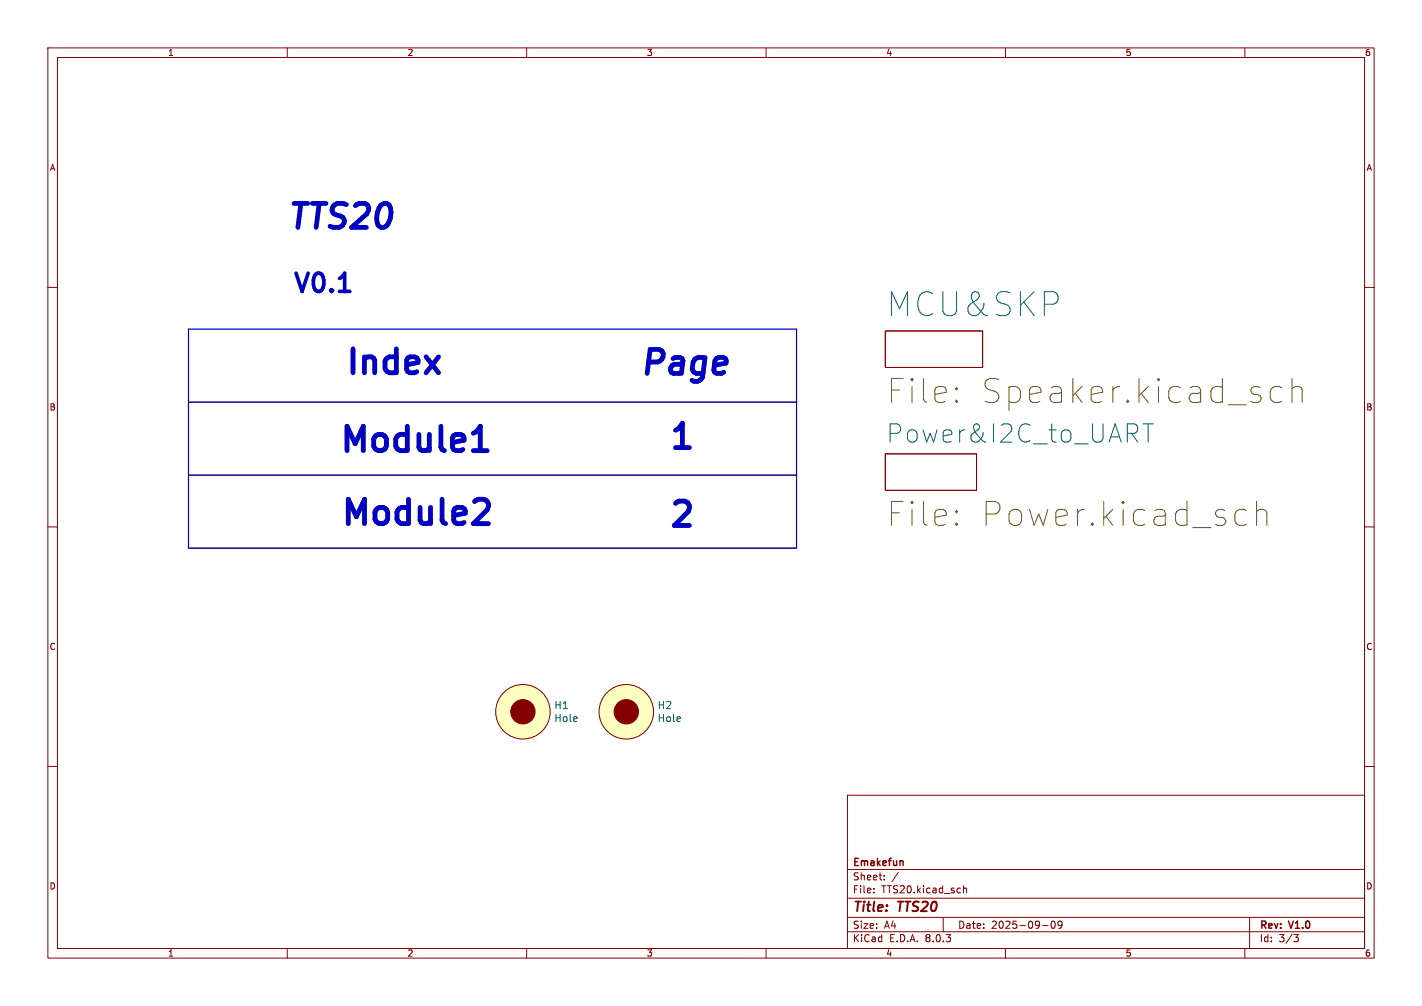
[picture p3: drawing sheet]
<svg xmlns="http://www.w3.org/2000/svg" width="297mm" height="210mm" viewBox="0 0 297 210" stroke-linecap="round" stroke-linejoin="round" font-family="sans-serif">
<g fill="none" stroke="#840000" stroke-width=".21">
<path d="M10 10h277v190h-277zM12 12h273v186h-273zM60 10v2M110 10v2M160 10v2M210 10v2M260 10v2M10 60h2M285 60h2M184.9 69.1h20.3v7.6h-20.3zM184.9 94.7h19.1v7.7h-19.1zM10 110h2"/>
<path d="M285 110h2M10 160h2M285 160h2M177 166h108v32h-108zM60 198v2M110 198v2M160 198v2M177 194.5h108M177 191.5h108M177 187.5h108M177 181.5h108M182.5 186.3v.1"/>
<path d="M182.5 185.5v.1M184.7 183.6v.1M184.7 182.8v.1M187.6 182.1l-1.3 2M197 191.5v3M201.2 184.9v1.5M201.2 185.5l.3-.1 .3 .1 .1 .9M210 198v2M217.7 193.2h1.2M219.7 192.4l.2-.1a.8 .8 0 0 1 .5 .7 .8 .8 0 0 1-.5 .8l-.2-.1-.2-.5zM221.8 192.9l-.3 .3h-.3l-.2-.3 .1-.5 .4-.1 .2 .1a.99 .99 0 0 1-.3 1.4h-.3M260 198v2"/>
<path d="M261 191.5v6.5M270.2 195.1h1l-.5 .6 .4 .1 .1 .5-.3 .3h-.4"/>
<circle cx="109.2" cy="148.6" r="5.7"/>
<circle cx="130.8" cy="148.6" r="5.7"/>
</g>
<path d="M188.6 179.8v.9" fill="none" stroke="#840000" stroke-width=".3"/>
<path d="M238.7 88.5h2.2M239.8 88.5v3.8" fill="none" stroke="#006464" stroke-width=".21"/>
<path d="M269.8 79v5M199.8 83.5l.2 .3-.2 .2M199.8 80.9l.2 .3-.2 .2M267.7 80.9l-.5-.2h-.9l-.5 .2-.5 .7v1.5l.5 .7 .5 .2h.9l.5-.2M269.8 81.2a1.24 1.24 0 0 1 2.2 .2v2.6M199.8 109.2l.2 .2-.2 .3M199.8 106.6l.2 .2-.2 .3M258.4 109.4l.5 .3h.9l.5-.3M258.4 106.6l.5-.3h.9l.5 .3M262.5 106.8a1.24 1.24 0 0 1 2.1 .3v2.6M262.5 104.7v5" fill="none" stroke="#725600" stroke-width=".21"/>
<g fill="#ffffc2" stroke="#ffffc2" stroke-width=".21">
<circle cx="109.2" cy="148.6" r="5.7"/>
<circle cx="130.8" cy="148.6" r="5.7"/>
</g>
<g fill="#840000" stroke="#840000" stroke-width=".21">
<circle cx="109.2" cy="148.6" r="2.54"/>
<circle cx="130.8" cy="148.6" r="2.54"/>
</g>
<path d="M70.9 60.8h2.2" fill="none" stroke="#0000c2" stroke-width=".76"/>
<path d="M98.9 94.1h2.9M101.5 104.5a1.38 1.38 0 0 1 .3 1.9l-2.9 2.9h3.1" fill="none" stroke="#0000c2" stroke-width="1"/>
<path d="M39.4 114.3v-45.6h127v45.6" fill="none" stroke="#0000c2" stroke-width=".25"/>
<path d="M39.4 99.2h127M39.4 83.9h127M39.4 114.4h127" fill="none" stroke="#000084" stroke-width=".3"/>
<g font-size="7.1" fill="#0000c2">
<text x="70.6" y="94.7">Module1</text>
<text x="139.4" y="94.1">1</text>
<text x="70.9" y="110">Module2</text>
<text x="139.4" y="110.4">2</text>
</g>
<g font-size="7" fill="#0000c2">
<text x="59.7" y="48.1">TTS20</text>
<text x="71.9" y="78.5">Index</text>
<text x="133.3" y="78.6">Page</text>
</g>
<text font-size="7" fill="#006464" x="184.9" y="66.5">MCU&amp;SKP</text>
<g font-size="7" fill="#725600">
<text x="184.9" y="84.2">File:</text>
<text x="204.1" y="84.2">Speaker.kicad_sch</text>
<text x="184.9" y="109.9">File:</text>
<text x="204.1" y="109.9">Power.kicad_sch</text>
</g>
<text font-size="5.3" fill="#0000c2" x="61" y="61.3">V0.1</text>
<text font-size="5.3" fill="#006464" x="184.9" y="92.8">Power&amp;I2C_to_UART</text>
<g font-size="2.8" fill="#840000">
<text x="178" y="190.9">Title:</text>
<text x="187.7" y="190.9">TTS20</text>
</g>
<g font-size="2.1" fill="#006464">
<text x="115.7" y="148.2">H1</text>
<text x="137.3" y="148.2">H2</text>
<text x="115.7" y="150.9">Hole</text>
<text x="137.3" y="150.9">Hole</text>
</g>
<g font-size="2.1" fill="#840000">
<text x="178" y="184">Sheet:</text>
<text x="178" y="181.2">Emakefun</text>
<text x="178" y="186.7">File:</text>
<text x="184.1" y="186.7">TTS20.kicad_sch</text>
<text x="178" y="196.9">KiCad</text>
<text x="178" y="194.1">Size:</text>
<text x="184.7" y="194.1">A4</text>
<text x="185.7" y="196.9">E.D.A.</text>
<text x="193.3" y="196.9">8.0.3</text>
<text x="200" y="194.1">Date:</text>
<text x="207" y="194.1">2025-09-09</text>
<text x="263" y="194.3">Rev:</text>
<text x="263" y="196.9">Id:</text>
<text x="267.1" y="196.9">3/3</text>
<text x="269.4" y="194.3">V1.0</text>
</g>
<g font-size="1.8" fill="#840000">
<text x="35" y="11.9">1</text>
<text x="85" y="11.9">2</text>
<text x="135" y="11.9">3</text>
<text x="185" y="11.9">4</text>
<text x="235" y="11.9">5</text>
<text x="285" y="11.9">6</text>
<text x="10.3" y="35.9">A</text>
<text x="285.3" y="35.9">A</text>
<text x="10.3" y="85.9">B</text>
<text x="285.3" y="85.9">B</text>
<text x="10.3" y="135.9">C</text>
<text x="285.3" y="135.9">C</text>
<text x="10.3" y="185.9">D</text>
<text x="285.3" y="185.9">D</text>
<text x="35" y="199.9">1</text>
<text x="85" y="199.9">2</text>
<text x="135" y="199.9">3</text>
<text x="185" y="199.9">4</text>
<text x="235" y="199.9">5</text>
<text x="285" y="199.9">6</text>
</g>
</svg>
